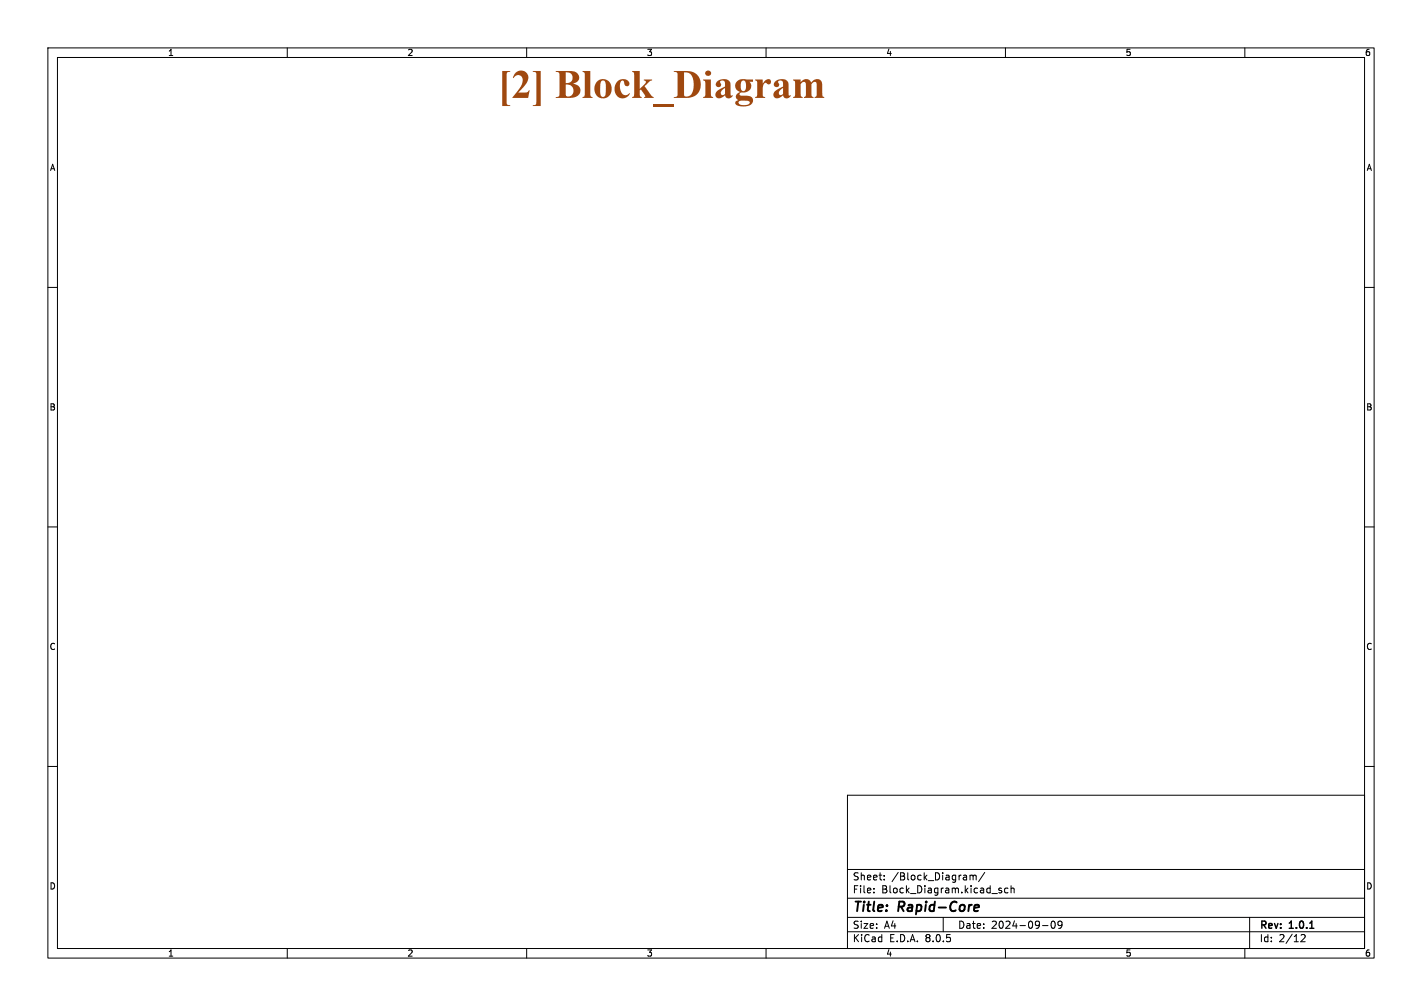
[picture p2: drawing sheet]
<svg xmlns="http://www.w3.org/2000/svg" width="297mm" height="210mm" viewBox="0 0 297 210" stroke-linecap="round" stroke-linejoin="round" font-family="sans-serif">
<g fill="none" stroke="#000" stroke-width=".21">
<path d="M10 10h277v190h-277zM12 12h273v186h-273zM60 10v2M110 10v2M160 10v2M210 10v2M260 10v2M10 60h2M285 60h2M10 110h2M285 110h2M10 160h2"/>
<path d="M285 160h2M177 166h108v32h-108zM60 198v2M110 198v2M160 198v2M177 194.5h108M177 191.5h108M177 187.5h108M177 181.5h108M182.5 186.3v.1M182.5 185.5v.1M184.7 183.6v.1"/>
<path d="M184.7 182.8v.1M197 191.5v3M202.6 182.7v1M202.6 182.8l.4-.1 .2 .2M203.2 182.9l.3-.2 .3 .1 .1 .9M203.2 182.9v.8M205.7 182.1l-1.3 2M208.7 185.8l.5 .2v.2l-.2 .2-.4-.1M208.7 185.5h.5M210 198v2M210.5 185.5l-.4-.1-.3 .3 .2 .6h.5M211.2 185.5l.2-.1 .3 .1 .1 .9"/>
<path d="M211.2 184.9v1.5M217.7 193.2h1.2M219.7 192.4l.2-.1a.8 .8 0 0 1 .5 .7 .8 .8 0 0 1-.5 .8l-.2-.1-.2-.5zM221.8 192.9l-.3 .3h-.3l-.2-.3 .1-.5 .4-.1 .2 .1a.99 .99 0 0 1-.3 1.4h-.3M260 198v2M261 191.5v6.5M271.7 195.2l.6-.1 .3 .4-.9 1.1h.9"/>
</g>
<path d="M273.6 193.8h.8" fill="none" stroke="#000" stroke-width=".3"/>
<path d="M203.6 189l.6-.1 .2 .1 .1 .4-1 .1M204.3 190.1l-.6 .1" fill="none" stroke="#000" stroke-width=".4"/>
<text font-size="8.4" fill="#9f480f" x="104" y="22.6">[2] Block_Diagram</text>
<g font-size="2.8">
<text x="178" y="190.9">Title:</text>
<text x="187.7" y="190.9">Rapid-Core</text>
</g>
<g font-size="2.1">
<text x="178" y="184">Sheet:</text>
<text x="186.2" y="184">/Block_Diagram/</text>
<text x="178" y="186.7">File:</text>
<text x="184.1" y="186.7">Block_Diagram.kicad_sch</text>
<text x="178" y="196.9">KiCad</text>
<text x="178" y="194.1">Size:</text>
<text x="184.7" y="194.1">A4</text>
<text x="185.7" y="196.9">E.D.A.</text>
<text x="193.3" y="196.9">8.0.5</text>
<text x="200" y="194.1">Date:</text>
<text x="207" y="194.1">2024-09-09</text>
<text x="263" y="194.3">Rev:</text>
<text x="263" y="196.9">Id:</text>
<text x="267.1" y="196.9">2/12</text>
<text x="269.4" y="194.3">1.0.1</text>
</g>
<g font-size="1.8">
<text x="35" y="11.9">1</text>
<text x="85" y="11.9">2</text>
<text x="135" y="11.9">3</text>
<text x="185" y="11.9">4</text>
<text x="235" y="11.9">5</text>
<text x="285" y="11.9">6</text>
<text x="10.3" y="35.9">A</text>
<text x="285.3" y="35.9">A</text>
<text x="10.3" y="85.9">B</text>
<text x="285.3" y="85.9">B</text>
<text x="10.3" y="135.9">C</text>
<text x="285.3" y="135.9">C</text>
<text x="10.3" y="185.9">D</text>
<text x="285.3" y="185.9">D</text>
<text x="35" y="199.9">1</text>
<text x="85" y="199.9">2</text>
<text x="135" y="199.9">3</text>
<text x="185" y="199.9">4</text>
<text x="235" y="199.9">5</text>
<text x="285" y="199.9">6</text>
</g>
</svg>
